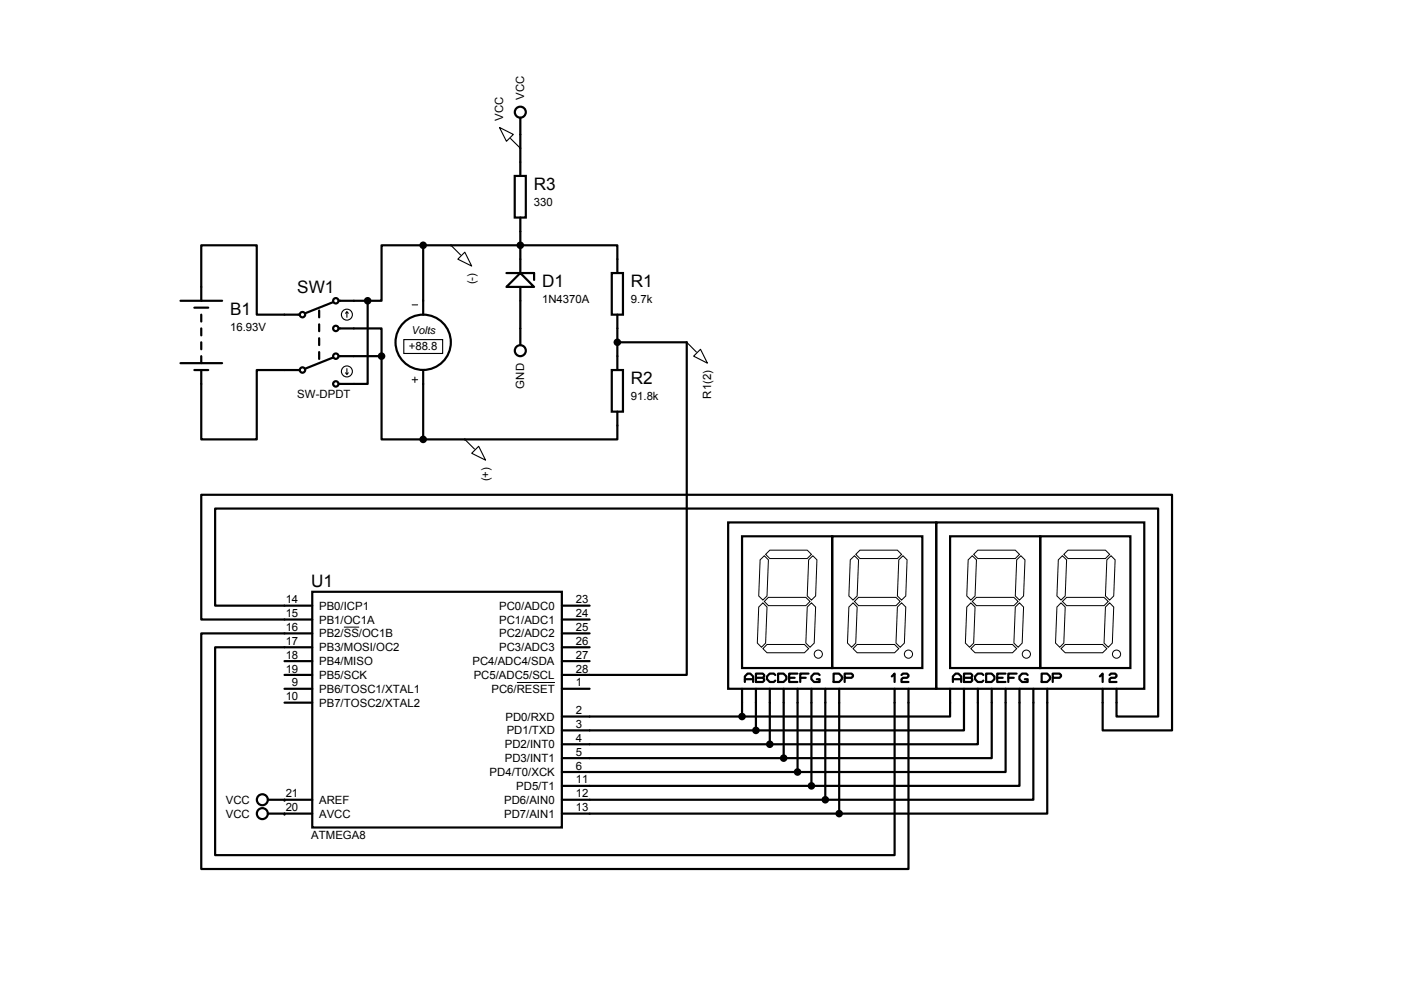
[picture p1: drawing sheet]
<svg xmlns="http://www.w3.org/2000/svg" width="297mm" height="210mm" viewBox="0 0 297 210" stroke-linecap="round" stroke-linejoin="round" font-family="sans-serif">
<g fill="none" stroke="#000" stroke-width=".47">
<path d="M109.1 37.3h2.4v8.8h-2.4zM110.3 25v12.3M89.7 52h-8.8v11.8h-2.9M89.7 52v14.7M89.7 52h41.2v5.9M107.4 57.9h5.8v1.5M110.3 46.1v11.8M110.3 57.9l2.9 3h-5.8zM129.7 57.9h2.4v8.8h-2.4zM38.3 63.8h8.8M38.3 77h8.8M41.2 65.3h3"/>
<path d="M41.2 78.5h3M42.7 63.8v-11.8h11.7v14.7h9.2M42.7 78.5v14.7h11.7v-14.7h9.2M42.7 66.7v1.5M42.7 69.7v1.4M42.7 72.6v1.5M42.7 75.5v1.5M67.7 65.8v1.5M67.7 68.8v1.5M67.7 71.7v1.5M67.7 74.7v1.4M70.6 64.1l-5.9 2.3"/>
<path d="M70.6 75.8l-5.9 2.4M71.8 69.7h9.1v5.8M71.8 63.8h6.2M71.8 75.5h9.1M78 63.8v17.6h-6.2M80.9 75.5v17.7h8.8M89.7 78.5v14.7M110.3 60.9v12.3M129.7 78.5h2.4v8.8h-2.4zM130.9 72.6h14.7v70.6h-26.5M130.9 66.7v11.8M130.9 87.3v5.9h-41.2"/>
<path d="M154.4 110.8h44.1v35.3h-44.1zM157.3 113.7h19.1v28h-19.1zM176.4 113.7h19.2v28h-19.2zM198.5 110.8h44.1v35.3h-44.1zM201.4 113.7h19.2v28h-19.2zM220.6 113.7h19.1v28h-19.1zM66.2 125.5h52.9v50h-52.9zM66.2 137.3h-20.6v44.1h144.1v-35.3M66.2 134.3h-23.5v50h149.9v-38.2M66.2 131.4h-23.5v-26.5h205.8v50h-14.7v-8.8M66.2 128.5h-20.6v-20.6h200v44.1h-8.9v-5.9M119.1 128.5h5.9"/>
<path d="M119.1 131.4h5.9M119.1 134.3h5.9M119.1 137.3h5.9M60.3 140.2h5.9M60.3 143.2h5.9M60.3 146.1h5.9M60.3 149h5.9M119.1 152h38.2M119.1 154.9h41.2M119.1 157.9h44.1M119.1 140.2h5.9M119.1 146.1h5.9"/>
<path d="M157.3 146.1v5.9M157.9 144.7v-1.2l.6-.6h.6l.6 .6v1.2M157.9 144.1h1.8M160.3 142.9h1.4l.3 .3v.3l-.3 .3 .3 .3v.3l-.3 .3h-1.4zM160.3 146.1v8.8M160.3 143.8h1.4M163.2 146.1v11.8M164.4 143.2l-.3-.3h-.9l-.6 .6v.6l.6 .6h.9l.3-.3M165 142.9h1.1l.6 .6v.6l-.6 .6h-1.1zM166.2 146.1v14.7M167.3 143.8h1.2M169.1 142.9h-1.8v1.8h1.8"/>
<path d="M169.1 146.1v17.6M169.7 143.8h1.1M171.4 142.9h-1.7v1.8M172 146.1v20.6M173.8 143.2l-.3-.3h-.9l-.6 .6v.6l.6 .6h1.2v-.6h-.6M175 146.1v23.5M176.7 142.9h1.2l.6 .6v.6l-.6 .6h-1.2zM177.9 146.1v26.5M179.1 143.8h1.4l.3-.3v-.3l-.3-.3h-1.4v1.8M189.1 143.5l.6-.6v1.8M191.1 143.2l.3-.3h.9l.3 .3v.3l-.3 .3h-.9l-.3 .3v.6h1.5M201.4 146.1v5.9h-44.1"/>
<path d="M202 144.7v-1.2l.6-.6h.6l.6 .6v1.2M202 144.1h1.8M204.4 142.9h1.4l.3 .3v.3l-.3 .3 .3 .3v.3l-.3 .3h-1.4zM204.4 143.8h1.4M204.4 146.1v8.8h-44.1M207.3 146.1v11.8h-44.1M208.5 143.2l-.3-.3h-.9l-.6 .6v.6l.6 .6h.9l.3-.3M209.1 142.9h1.1l.6 .6v.6l-.6 .6h-1.1zM210.3 146.1v14.7h-44.1M211.4 143.8h1.2M213.2 142.9h-1.8v1.8h1.8M213.2 146.1v17.6h-44.1"/>
<path d="M213.8 143.8h1.1M215.5 142.9h-1.7v1.8M216.2 146.1v20.6h-44.2M217.9 143.2l-.3-.3h-.9l-.6 .6v.6l.6 .6h1.2v-.6h-.6M219.1 146.1v23.5h-44.1M220.8 142.9h1.2l.6 .6v.6l-.6 .6h-1.2zM222 146.1v26.5h-44.1M223.2 143.8h1.5l.3-.3v-.3l-.3-.3h-1.5v1.8M233.2 143.5l.6-.6v1.8M235.2 143.2l.3-.3h.9l.3 .3v.3l-.3 .3h-.9l-.3 .3v.6h1.5M56.8 169.6h9.4M56.8 172.6h9.4"/>
<path d="M119.1 160.8h47.1M119.1 163.7h50M119.1 166.7h52.9M119.1 169.6h55.9M119.1 172.6h58.8"/>
<circle cx="110.3" cy="23.8" r="1.17"/>
<circle cx="64.1" cy="78.5" r=".57"/>
<circle cx="64.1" cy="66.7" r=".57"/>
<circle cx="71.2" cy="75.5" r=".57"/>
<circle cx="71.2" cy="69.7" r=".57"/>
<circle cx="71.2" cy="63.8" r=".57"/>
<circle cx="89.7" cy="72.6" r="5.9"/>
<circle cx="110.3" cy="74.4" r="1.17"/>
<circle cx="71.2" cy="81.4" r=".57"/>
<circle cx="55.6" cy="169.6" r="1.17"/>
<circle cx="55.6" cy="172.6" r="1.17"/>
</g>
<g fill="#000">
<circle cx="60.3" cy="169.6" r=".23"/>
<circle cx="60.3" cy="172.6" r=".23"/>
</g>
<g fill="none" stroke="#000" stroke-width=".21">
<path d="M87.4 64.7h1.2M88 80v1.1M87.4 80.5h1.2M161.2 118.7l.8-.8 .9 .8-.3 7.7-.8 .9-.9-.9zM162.3 117.6l.9-.9h8l.8 .9-.8 .9h-8zM171.4 118.7l.9-.8 .9 .8-.3 7.7-.9 .9-.8-.9zM180.3 118.7l.9-.8 .8 .8-.3 7.7-.8 .9-.9-.9zM181.4 117.6l.9-.9h8l.9 .9-.9 .9h-8zM190.6 118.7l.8-.8 .9 .8-.3 7.7-.8 .9-.9-.9zM205.3 118.7l.8-.8 .9 .8-.3 7.7-.9 .9-.8-.9zM206.4 117.6l.9-.9h8l.9 .9-.9 .9h-8zM215.6 118.7l.8-.8 .9 .8-.3 7.7-.8 .9-.9-.9z"/>
<path d="M224.4 118.7l.9-.8 .8 .8-.3 7.7-.8 .9-.9-.9zM225.5 117.6l.9-.9h8l.9 .9-.9 .9h-8zM234.7 118.7l.9-.8 .8 .8-.3 7.7-.8 .9-.9-.9zM72.9 133h3.3M160.9 128.8l.9-.9 .8 .9-.3 7.6-.8 .9-.9-.9zM162 127.6l.9-.9h8l.8 .9-.8 .9h-8zM162.6 136.7h8l.8 .9-.8 .9h-8l-.8-.9zM172 127.9l.9 .9-.3 7.6-.9 .9-.8-.9 .3-7.6zM180 128.8l.9-.9 .8 .9-.3 7.6-.8 .9-.9-.9zM181.2 127.6l.8-.9h8l.9 .9-.9 .9h-8zM181.7 136.7h8l.9 .9-.9 .9h-8l-.8-.9zM190.3 128.8l.9-.9 .8 .9-.3 7.6-.8 .9-.9-.9z"/>
<path d="M205.8 127.9l.9 .9-.3 7.6-.8 .9-.9-.9 .3-7.6zM205.8 137.6l.9-.9h8l.9 .9-.9 .9h-8zM206.1 127.6l.9-.9h8l.9 .9-.9 .9h-8zM216.2 127.9l.8 .9-.3 7.6-.8 .9-.9-.9 .3-7.6zM225 127.9l.8 .9-.3 7.6-.8 .9-.9-.9 .3-7.6zM225 137.6l.8-.9h8l.9 .9-.9 .9h-8zM225.3 127.6l.8-.9h8l.9 .9-.9 .9h-8zM234.4 128.8l.9-.9 .8 .9-.3 7.6-.8 .9-.9-.9zM109.6 144.8h8.1"/>
<circle cx="173.5" cy="138.7" r=".87"/>
<circle cx="192.6" cy="138.7" r=".87"/>
<circle cx="217.6" cy="138.7" r=".87"/>
<circle cx="236.7" cy="138.7" r=".87"/>
</g>
<g fill="#000" stroke="#000" stroke-width=".47">
<circle cx="89.7" cy="52" r=".57"/>
<circle cx="110.3" cy="52" r=".57"/>
<circle cx="78" cy="63.8" r=".57"/>
<circle cx="80.9" cy="75.5" r=".57"/>
<circle cx="130.9" cy="72.6" r=".57"/>
<circle cx="89.7" cy="93.2" r=".57"/>
<circle cx="157.3" cy="152" r=".57"/>
<circle cx="160.3" cy="154.9" r=".57"/>
<circle cx="163.2" cy="157.9" r=".57"/>
<circle cx="166.2" cy="160.8" r=".57"/>
<circle cx="169.1" cy="163.7" r=".57"/>
<circle cx="172" cy="166.7" r=".57"/>
<circle cx="175" cy="169.6" r=".57"/>
<circle cx="177.9" cy="172.6" r=".57"/>
</g>
<g fill="none" stroke="#000" stroke-width=".23">
<path d="M105.9 27l2.9 1.5-1.4 1.5zM108.2 29.4l2.1 2M95.6 52l2.1 2.1M97.1 55l1.4-1.5 1.5 2.9zM73.3 79.1l.3 .3M73.6 66.1v1.2M73.6 78.2v1.2M73.6 66.1l-.3 .3M73.6 66.1l.2 .3M73.8 79.1l-.2 .3M85.6 72h8.2v3h-8.2zM145.6 72.6l2.1 2.1"/>
<path d="M148.5 74.1l1.5 2.9-2.9-1.5zM98.5 93.2l2.1 2M100 96.1l1.5-1.4 1.5 2.9z"/>
<circle cx="73.5" cy="66.7" r="1.17"/>
<circle cx="73.5" cy="78.8" r="1.17"/>
</g>
<g font-size="3.6">
<text x="113.2" y="40.4">R3</text>
<text x="63" y="62.2">SW1</text>
<text x="115" y="61">D1</text>
<text x="133.8" y="61">R1</text>
<text x="48.8" y="66.8">B1</text>
<text x="133.8" y="81.5">R2</text>
<text x="66" y="124.5">U1</text>
</g>
<g font-size="2.4">
<text x="111.1" y="21.1" transform="rotate(-90 111.1 21.1)">VCC</text>
<text x="106.7" y="25.6" transform="rotate(-90 106.7 25.6)">VCC</text>
<text x="113.2" y="43.7">330</text>
<text x="100.8" y="60.3" transform="rotate(-90 100.8 60.3)">(-)</text>
<text x="115" y="64.3">1N4370A</text>
<text x="133.8" y="64.3">9.7k</text>
<text x="48.8" y="70.2">16.93V</text>
<text x="86.7" y="74.3">+88.8</text>
<text x="111.1" y="82.4" transform="rotate(-90 111.1 82.4)">GND</text>
<text x="63" y="84.5">SW-DPDT</text>
<text x="133.8" y="84.9">91.8k</text>
<text x="150.8" y="84.5" transform="rotate(-90 150.8 84.5)">R1(2)</text>
<text x="103.8" y="102.1" transform="rotate(-90 103.8 102.1)">(+)</text>
<text x="60.6" y="128">14</text>
<text x="60.6" y="130.9">15</text>
<text x="67.7" y="129.3">PB0/ICP1</text>
<text x="105.8" y="129.3">PC0/ADC0</text>
<text x="122.1" y="128">23</text>
<text x="122.1" y="130.9">24</text>
<text x="60.6" y="136.8">17</text>
<text x="60.6" y="133.8">16</text>
<text x="67.7" y="132.2">PB1/OC1A</text>
<text x="67.7" y="135.2">PB2/SS/OC1B</text>
<text x="105.8" y="132.2">PC1/ADC1</text>
<text x="105.8" y="135.2">PC2/ADC2</text>
<text x="122.1" y="133.8">25</text>
<text x="122.1" y="136.8">26</text>
<text x="60.6" y="139.7">18</text>
<text x="60.6" y="142.6">19</text>
<text x="67.7" y="138.1">PB3/MOSI/OC2</text>
<text x="67.7" y="141.1">PB4/MISO</text>
<text x="67.7" y="144">PB5/SCK</text>
<text x="100.2" y="141.1">PC4/ADC4/SDA</text>
<text x="100.4" y="144">PC5/ADC5/SCL</text>
<text x="105.8" y="138.1">PC3/ADC3</text>
<text x="122.1" y="142.6">28</text>
<text x="122.1" y="139.7">27</text>
<text x="60.6" y="148.5">10</text>
<text x="61.9" y="145.6">9</text>
<text x="67.7" y="146.9">PB6/TOSC1/XTAL1</text>
<text x="67.7" y="149.9">PB7/TOSC2/XTAL2</text>
<text x="104.2" y="146.9">PC6/RESET</text>
<text x="122.1" y="145.6">1</text>
<text x="107.2" y="152.8">PD0/RXD</text>
<text x="107.4" y="155.8">PD1/TXD</text>
<text x="122.1" y="151.5">2</text>
<text x="122.1" y="154.4">3</text>
<text x="107" y="158.7">PD2/INT0</text>
<text x="107" y="161.6">PD3/INT1</text>
<text x="122.1" y="157.4">4</text>
<text x="122.1" y="160.3">5</text>
<text x="103.8" y="164.6">PD4/T0/XCK</text>
<text x="109.4" y="167.5">PD5/T1</text>
<text x="122.1" y="163.2">6</text>
<text x="122.1" y="166.2">11</text>
<text x="47.9" y="170.5">VCC</text>
<text x="47.9" y="173.4">VCC</text>
<text x="60.6" y="169.1">21</text>
<text x="60.6" y="172.1">20</text>
<text x="67.7" y="170.5">AREF</text>
<text x="67.7" y="173.4">AVCC</text>
<text x="106.9" y="170.5">PD6/AIN0</text>
<text x="106.9" y="173.4">PD7/AIN1</text>
<text x="122.1" y="169.1">12</text>
<text x="122.1" y="172.1">13</text>
<text x="66" y="177.9">ATMEGA8</text>
</g>
<text font-size="2.3" x="87.2" y="70.7">Volts</text>
</svg>
